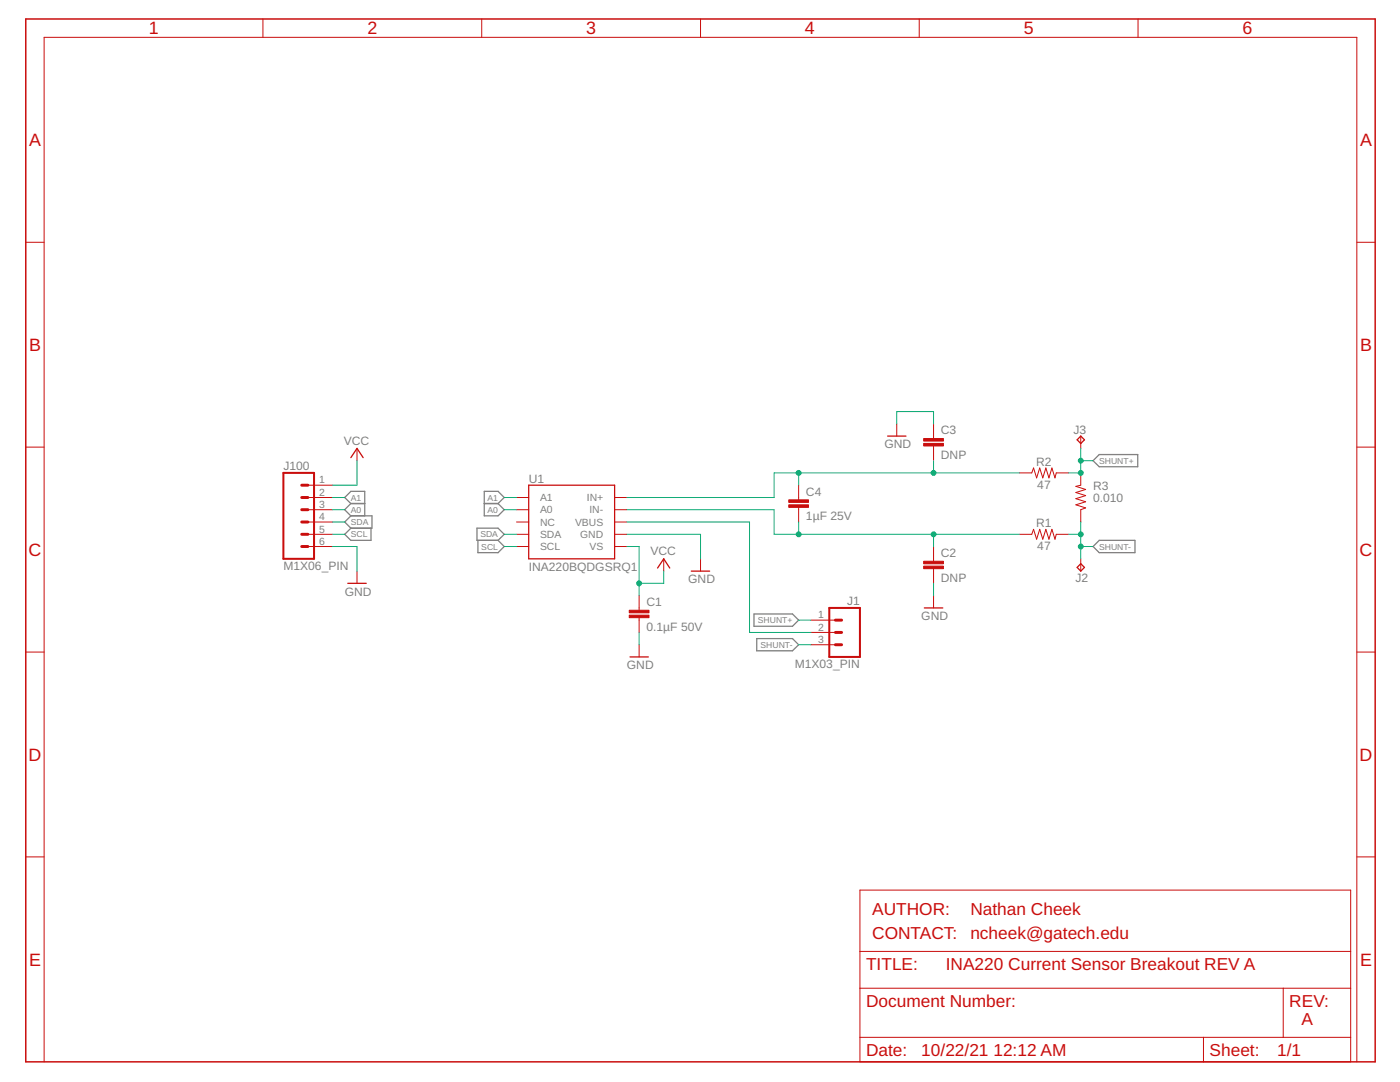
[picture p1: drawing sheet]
<svg xmlns="http://www.w3.org/2000/svg" width="279mm" height="216mm" viewBox="0 0 279 216" stroke-linecap="round" stroke-linejoin="round" font-family="sans-serif">
<g fill="none" stroke="#808080" stroke-width=".25">
<path d="M96.6 98h2.8l1.2 1.3-1.2 1.2 1.2 1.2-1.2 1.2h-2.8zM218.1 91.9l1.3-1.2h7.7v2.4h-7.7zM70 105.4l-1.2 1.2 1.2 1.2h4v-2.4M70 100.5h2.8M70 100.5l-1.2-1.2 1.2-1.3h2.8v4.9M70 102.9h4.2v2.5h-4.2M70 100.5l-1.2 1.2 1.2 1.2M70 102.9l-1.2 1.3 1.2 1.2M95.2 105.4h4.2l1.2 1.2-1.2 1.2h-4.2zM95.4 107.8v2.5h4l1.2-1.2-1.2-1.3M96.6 100.5h2.8M218.1 109.1l1.3-1.3h7.1v2.5h-7.1z"/>
<path d="M150.5 122.5h7.7l1.2 1.2-1.2 1.3h-7.7zM151 127.4h7.2l1.2 1.3-1.2 1.2h-7.2z"/>
</g>
<g fill="none" stroke="#c90d0c" stroke-width=".2">
<path d="M52.5 3.8v3.7M96.1 3.8v3.7M139.8 3.8v3.7M183.5 3.8v3.7M227.1 3.8v3.7M5.1 48.3h3.7M270.8 48.3h3.6M5.1 89.2h3.7M61.4 99.3h5M61.4 96.8h5M71.2 89.5v2.4M103.1 99.3h2.4"/>
<path d="M122.7 99.3h2.4M159.4 96.8v3M179 84.6v2.4M186.3 84.6v2.9M186.3 89v2.9M203.5 94.4h2.4l.4-1 .6 2 .6-2 .6 2 .6-2 .6 2 .6-2 .6 2 .3-1h2.5M215.7 94.4v2.4l-1 .2 2 .7-2 .6 2 .6-2 .6 2 .6-2 .6 2 .6-1 .4v2.5M215.7 87v2.5M270.8 89.2h3.6M61.4 106.6h5M61.4 101.7h5M61.4 104.2h5"/>
<path d="M61.4 109.1h5M71.2 114v2.4M103.1 106.6h2.4M103.1 101.7h2.4M103.1 104.2h2.4M103.1 109.1h2.4M122.7 106.6h2.4M122.7 101.7h2.4M122.7 104.2h2.4M122.7 109.1h2.4M127.6 118.9v2.9M132.5 111.5v2.5"/>
<path d="M139.8 111.5v2.5M159.4 101.2v3M186.3 109.1v2.9M186.3 113.5v2.9M186.3 118.9v2.4M203.5 106.6h2.4l.4-1 .6 2 .6-2 .6 2 .6-2 .6 2 .6-2 .6 2 .3-1h2.5M215.7 111.5v2.5M5.1 130.1h3.7M127.6 123.3v2.9M127.6 128.7v2.4M161.8 123.7h4.9M161.8 126.2h4.9"/>
<path d="M161.8 128.7h4.9M270.8 130.1h3.6M5.1 171h3.7M171.6 177.6h98v34.3h-98zM270.8 171h3.6M171.6 197.2h98M171.6 189.8h98M256.1 197.2v9.8M8.8 211.9v-204.4h262v204.4M171.6 207h98M240.2 207v4.9"/>
</g>
<g fill="#c90d0c" stroke="#c90d0c" stroke-width=".2">
<path d="M157.4 100.7h4v.5h-4z"/>
<path d="M157.4 99.7h4v.5h-4z"/>
<path d="M125.6 121.8h3.9v.5h-3.9z"/>
<path d="M125.6 122.7h3.9v.6h-3.9z"/>
<path d="M184.3 88.5h4v.5h-4z"/>
<path d="M184.3 87.5h4v.5h-4z"/>
<path d="M184.3 113h4v.5h-4z"/>
<path d="M184.3 112h4v.5h-4z"/>
</g>
<path d="M70 91.3l1.2-1.8 1.3 1.8M105.5 96.8h17.2v14.7h-17.2zM177.1 87h3.7M215.7 87l.7 .8-.7 .7-.7-.7zM69.4 116.4h3.7M131.2 113.3l1.3-1.8 1.2 1.8M138 114h3.6M215.7 112.5l.7 .7-.7 .8-.7-.8zM125.7 131.1h3.7M184.5 121.3h3.7" fill="none" stroke="#c90d0c" stroke-width=".25"/>
<path d="M56.6 94.4h6.1v17.1h-6.1zM165.5 121.3h6.1v9.8h-6.1z" fill="none" stroke="#c90d0c" stroke-width=".4"/>
<path d="M60.2 99.3h1.2M60.2 96.8h1.2M60.2 104.2h1.2M60.2 106.6h1.2M60.2 109.1h1.2M60.2 101.7h1.2M166.7 123.7h1.3M166.7 126.2h1.3M166.7 128.7h1.3" fill="none" stroke="#c90d0c" stroke-width=".59"/>
<path d="M5.1 3.8h269.3v208.1h-269.3z" fill="none" stroke="#c90d0c" stroke-width=".3"/>
<g fill="none" stroke="#0dab76" stroke-width=".2">
<path d="M66.4 99.3h2.4M71.2 91.9v4.9h-4.8M100.6 99.3h2.5M159.4 94.4v2.4M179 84.6v-2.5h7.3v2.5M186.3 91.9v2.5M203.5 94.4h-49v4.9h-29.4M215.7 89.5v4.9h-2.4M215.7 91.9h2.4M66.4 106.6h2.4M66.4 109.1h4.8v4.9M66.4 101.7h2.4"/>
<path d="M66.4 104.2h2.4M100.6 106.6h2.5M100.6 109.1h2.5M100.6 101.7h2.5M125.1 106.6h14.7v4.9M125.1 101.7h29.4v4.9h49M125.1 109.1h2.5v9.8M125.1 104.2h24.5v22h12.2M132.5 114v2.4h-4.9M159.4 104.2v2.4M186.3 106.6v2.5M186.3 116.4v2.5"/>
<path d="M213.3 106.6h2.4M215.7 109.1h2.4M215.7 104.2v7.3M127.6 126.2v2.5M159.4 128.7h2.4M159.4 123.7h2.4"/>
</g>
<g fill="#0dab76" stroke="#0dab76" stroke-width=".2">
<circle cx="159.4" cy="106.6" r=".49"/>
<circle cx="186.3" cy="106.6" r=".49"/>
<circle cx="159.4" cy="94.4" r=".49"/>
<circle cx="186.3" cy="94.4" r=".49"/>
<circle cx="215.7" cy="106.6" r=".49"/>
<circle cx="215.7" cy="109.1" r=".49"/>
<circle cx="215.7" cy="94.4" r=".49"/>
<circle cx="215.7" cy="91.9" r=".49"/>
<circle cx="127.6" cy="116.4" r=".49"/>
</g>
<g font-size="3.6" fill="#c90d0c">
<text x="29.7" y="6.9">1</text>
<text x="73.3" y="6.9">2</text>
<text x="117" y="6.9">3</text>
<text x="160.7" y="6.9">4</text>
<text x="204.3" y="6.9">5</text>
<text x="248" y="6.9">6</text>
<text x="5.8" y="29.1">A</text>
<text x="271.4" y="29.1">A</text>
<text x="5.8" y="70">B</text>
<text x="271.4" y="70">B</text>
<text x="5.7" y="110.9">C</text>
<text x="271.3" y="110.9">C</text>
<text x="5.7" y="151.8">D</text>
<text x="271.3" y="151.8">D</text>
<text x="5.8" y="192.7">E</text>
<text x="271.4" y="192.7">E</text>
</g>
<g font-size="3.5" fill="#c90d0c">
<text x="174.1" y="182.5">AUTHOR:</text>
<text x="193.7" y="182.5">Nathan Cheek</text>
<text x="174.1" y="187.4">CONTACT:</text>
<text x="193.7" y="187.4">ncheek@gatech.edu</text>
<text x="172.8" y="193.5">TITLE:</text>
<text x="188.8" y="193.5">INA220 Current Sensor Breakout REV A</text>
<text x="172.8" y="200.9">Document Number:</text>
<text x="257.3" y="200.9">REV:</text>
<text x="259.8" y="204.5">A</text>
<text x="172.8" y="210.7">Date:</text>
<text x="183.9" y="210.7">10/22/21</text>
<text x="198.3" y="210.7">12:12 AM</text>
<text x="241.4" y="210.7">Sheet:</text>
<text x="254.9" y="210.7">1/1</text>
</g>
<g font-size="2.4" fill="#808080">
<text x="68.6" y="88.7">VCC</text>
<text x="176.5" y="89.5">GND</text>
<text x="187.8" y="86.7">C3</text>
<text x="214.2" y="86.5">J3</text>
<text x="56.6" y="93.9">J100</text>
<text x="187.8" y="91.6">DNP</text>
<text x="206.8" y="92.9">R2</text>
<text x="105.5" y="96.3">U1</text>
<text x="160.9" y="98.9">C4</text>
<text x="207" y="97.5">47</text>
<text x="218.1" y="100.2">0.010</text>
<text x="218.1" y="97.8">R3</text>
<text x="160.9" y="103.8">1µF 25V</text>
<text x="206.8" y="105.1">R1</text>
<text x="56.6" y="113.7">M1X06_PIN</text>
<text x="105.5" y="114">INA220BQDGSRQ1</text>
<text x="129.8" y="110.8">VCC</text>
<text x="187.8" y="111.1">C2</text>
<text x="207" y="109.8">47</text>
<text x="68.8" y="118.8">GND</text>
<text x="137.3" y="116.4">GND</text>
<text x="187.8" y="116">DNP</text>
<text x="214.6" y="116.2">J2</text>
<text x="129" y="125.8">0.1µF 50V</text>
<text x="129" y="120.9">C1</text>
<text x="169.1" y="120.8">J1</text>
<text x="183.9" y="123.7">GND</text>
<text x="125.1" y="133.5">GND</text>
<text x="158.6" y="133.3">M1X03_PIN</text>
</g>
<g font-size="2.1" fill="#808080">
<text x="63.7" y="96.5">1</text>
<text x="63.7" y="98.9">2</text>
<text x="63.7" y="101.4">3</text>
<text x="107.8" y="100">A1</text>
<text x="117.1" y="100">IN+</text>
<text x="63.7" y="103.8">4</text>
<text x="63.7" y="106.3">5</text>
<text x="107.8" y="102.4">A0</text>
<text x="107.8" y="104.9">NC</text>
<text x="107.8" y="107.3">SDA</text>
<text x="114.8" y="104.9">VBUS</text>
<text x="115.8" y="107.3">GND</text>
<text x="117.6" y="102.4">IN-</text>
<text x="63.7" y="108.7">6</text>
<text x="107.8" y="109.8">SCL</text>
<text x="117.6" y="109.8">VS</text>
<text x="163.3" y="123.4">1</text>
<text x="163.3" y="125.8">2</text>
<text x="163.3" y="128.3">3</text>
</g>
<g font-size="1.7" fill="#808080">
<text x="219.4" y="92.5">SHUNT+</text>
<text x="70" y="99.9">A1</text>
<text x="97.3" y="99.9">A1</text>
<text x="70" y="102.3">A0</text>
<text x="70" y="104.8">SDA</text>
<text x="70" y="107.2">SCL</text>
<text x="95.9" y="107.2">SDA</text>
<text x="97.3" y="102.3">A0</text>
<text x="96.1" y="109.7">SCL</text>
<text x="219.4" y="109.7">SHUNT-</text>
<text x="151.3" y="124.4">SHUNT+</text>
<text x="151.8" y="129.3">SHUNT-</text>
</g>
</svg>
